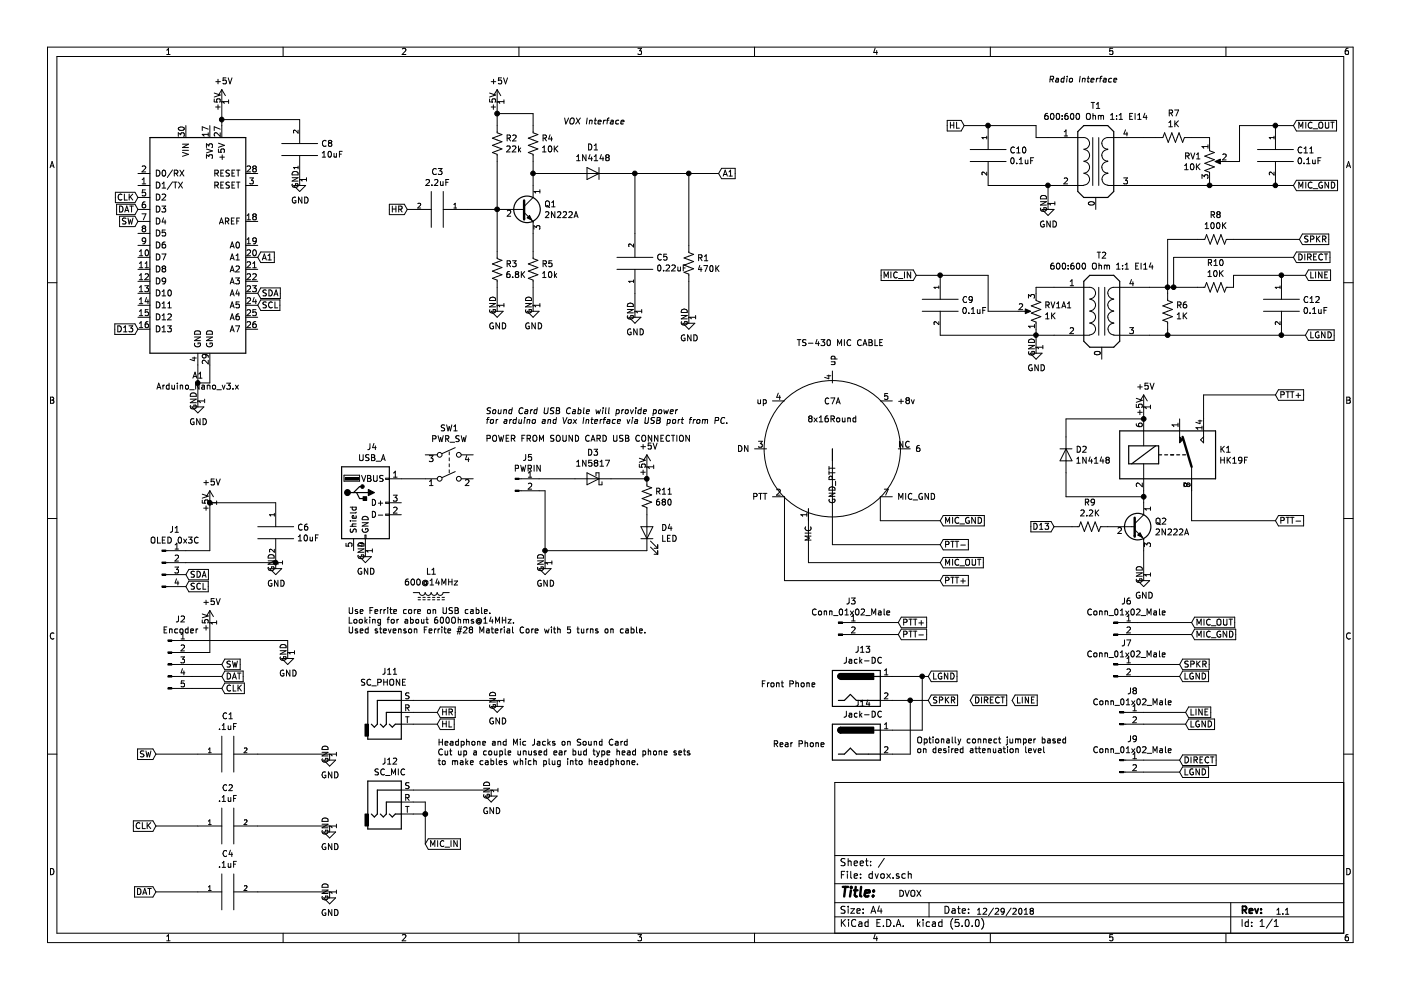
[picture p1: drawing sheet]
EESchema Schematic File Version 4
LIBS:dvox-cache
EELAYER 26 0
EELAYER END
$Descr A4 11693 8268
encoding utf-8
Sheet 1 1
Title ""
Date ""
Rev ""
Comp ""
Comment1 ""
Comment2 ""
Comment3 ""
Comment4 ""
$EndDescr
$Comp
L MCU_Module:Arduino_Nano_v3.x A1
U 1 1
P 1650 2050
F 0 "A1" H 1650 964 50  0000 C CNN
F 1 "Arduino_Nano_v3.x" H 1650 873 50  0000 C CNN
F 2 "Module:Arduino_Nano" H 1800 1100 50  0001 L CNN
F 3 "http://www.mouser.com/pdfdocs/Gravitech_Arduino_Nano3_0.pdf" H 1650 1050 50  0001 C CNN
	1    1650 2050
	1    0    0    -1  
$EndComp
$Comp
L pspice:CAP C3
U 1 1
P 3650 1750
F 0 "C3" V 3335 1750 50  0000 C CNN
F 1 "2.2uF" V 3426 1750 50  0000 C CNN
F 2 "" H 3650 1750 50  0001 C CNN
F 3 "" H 3650 1750 50  0001 C CNN
	1    3650 1750
	0    1    1    0   
$EndComp
$Comp
L Device:R_US R2
U 1 1
P 4150 1200
F 0 "R2" H 4218 1246 50  0000 L CNN
F 1 "22k" H 4218 1155 50  0000 L CNN
F 2 "" V 4190 1190 50  0001 C CNN
F 3 "~" H 4150 1200 50  0001 C CNN
	1    4150 1200
	1    0    0    -1  
$EndComp
$Comp
L Device:R_US R3
U 1 1
P 4150 2250
F 0 "R3" H 4218 2296 50  0000 L CNN
F 1 "6.8K" H 4218 2205 50  0000 L CNN
F 2 "" V 4190 2240 50  0001 C CNN
F 3 "~" H 4150 2250 50  0001 C CNN
	1    4150 2250
	1    0    0    -1  
$EndComp
$Comp
L Transistor_BJT:BC337 Q1
U 1 1
P 4350 1750
F 0 "Q1" H 4541 1796 50  0000 L CNN
F 1 "2N222A" H 4541 1705 50  0000 L CNN
F 2 "Package_TO_SOT_THT:TO-92_Inline" H 4550 1675 50  0001 L CIN
F 3 "http://www.nxp.com/documents/data_sheet/BC817_BC817W_BC337.pdf" H 4350 1750 50  0001 L CNN
	1    4350 1750
	1    0    0    -1  
$EndComp
Wire Wire Line
	4150 1350 4150 1750
Connection ~ 4150 1750
Wire Wire Line
	3900 1750 4150 1750
$Comp
L Device:R_US R4
U 1 1
P 4450 1200
F 0 "R4" H 4518 1246 50  0000 L CNN
F 1 "10K" H 4518 1155 50  0000 L CNN
F 2 "" V 4490 1190 50  0001 C CNN
F 3 "~" H 4450 1200 50  0001 C CNN
	1    4450 1200
	1    0    0    -1  
$EndComp
Wire Wire Line
	4450 1350 4450 1450
$Comp
L Device:R_US R5
U 1 1
P 4450 2250
F 0 "R5" H 4518 2296 50  0000 L CNN
F 1 "10k" H 4518 2205 50  0000 L CNN
F 2 "" V 4490 2240 50  0001 C CNN
F 3 "~" H 4450 2250 50  0001 C CNN
	1    4450 2250
	1    0    0    -1  
$EndComp
$Comp
L power:GND #PWR0101
U 1 1
P 4150 2550
F 0 "#PWR0101" H 4150 2300 50  0001 C CNN
F 1 "GND" H 4155 2377 50  0000 C CNN
F 2 "" H 4150 2550 50  0001 C CNN
F 3 "" H 4150 2550 50  0001 C CNN
	1    4150 2550
	1    0    0    -1  
$EndComp
$Comp
L power:GND #PWR0102
U 1 1
P 4450 2550
F 0 "#PWR0102" H 4450 2300 50  0001 C CNN
F 1 "GND" H 4455 2377 50  0000 C CNN
F 2 "" H 4450 2550 50  0001 C CNN
F 3 "" H 4450 2550 50  0001 C CNN
	1    4450 2550
	1    0    0    -1  
$EndComp
$Comp
L power:+5V #PWR0103
U 1 1
P 4150 850
F 0 "#PWR0103" H 4150 700 50  0001 C CNN
F 1 "+5V" H 4165 1023 50  0000 C CNN
F 2 "" H 4150 850 50  0001 C CNN
F 3 "" H 4150 850 50  0001 C CNN
	1    4150 850 
	1    0    0    -1  
$EndComp
Wire Wire Line
	4150 1050 4150 950 
Wire Wire Line
	4450 1050 4450 950 
Wire Wire Line
	4450 950  4150 950 
Connection ~ 4150 950 
Wire Wire Line
	4150 950  4150 850 
Wire Wire Line
	4150 1750 4150 2100
Wire Wire Line
	4450 2100 4450 1950
Wire Wire Line
	4150 2400 4150 2550
Wire Wire Line
	4450 2400 4450 2550
$Comp
L pspice:CAP C5
U 1 1
P 5300 2200
F 0 "C5" H 5122 2154 50  0000 R CNN
F 1 "0.22uF" H 5122 2245 50  0000 R CNN
F 2 "" H 5300 2200 50  0001 C CNN
F 3 "" H 5300 2200 50  0001 C CNN
	1    5300 2200
	-1   0    0    1   
$EndComp
$Comp
L Device:R_US R1
U 1 1
P 5750 2200
F 0 "R1" H 5818 2246 50  0000 L CNN
F 1 "470K" H 5818 2155 50  0000 L CNN
F 2 "" V 5790 2190 50  0001 C CNN
F 3 "~" H 5750 2200 50  0001 C CNN
	1    5750 2200
	1    0    0    -1  
$EndComp
$Comp
L power:GND #PWR0104
U 1 1
P 5300 2600
F 0 "#PWR0104" H 5300 2350 50  0001 C CNN
F 1 "GND" H 5305 2427 50  0000 C CNN
F 2 "" H 5300 2600 50  0001 C CNN
F 3 "" H 5300 2600 50  0001 C CNN
	1    5300 2600
	1    0    0    -1  
$EndComp
$Comp
L power:GND #PWR0105
U 1 1
P 5750 2650
F 0 "#PWR0105" H 5750 2400 50  0001 C CNN
F 1 "GND" H 5755 2477 50  0000 C CNN
F 2 "" H 5750 2650 50  0001 C CNN
F 3 "" H 5750 2650 50  0001 C CNN
	1    5750 2650
	1    0    0    -1  
$EndComp
Wire Wire Line
	5750 2350 5750 2650
Wire Wire Line
	5300 2450 5300 2600
$Comp
L Device:D D1
U 1 1
P 4950 1450
F 0 "D1" H 4950 1234 50  0000 C CNN
F 1 "1N4148" H 4950 1325 50  0000 C CNN
F 2 "" H 4950 1450 50  0001 C CNN
F 3 "~" H 4950 1450 50  0001 C CNN
	1    4950 1450
	-1   0    0    1   
$EndComp
Wire Wire Line
	4800 1450 4450 1450
Connection ~ 4450 1450
Wire Wire Line
	4450 1450 4450 1550
Wire Wire Line
	5100 1450 5300 1450
Wire Wire Line
	5300 1450 5300 1950
Wire Wire Line
	5750 2050 5750 1450
Wire Wire Line
	5750 1450 5300 1450
Connection ~ 5300 1450
Text GLabel 6000 1450 2    50   Input ~ 0
A1
Text GLabel 2150 2150 2    50   Input ~ 0
A1
Text GLabel 3400 1750 0    50   Input ~ 0
HR
$Comp
L Device:R_POT_US RV1
U 1 1
P 10100 1350
F 0 "RV1" H 10032 1396 50  0000 R CNN
F 1 "10K" H 10032 1305 50  0000 R CNN
F 2 "" H 10100 1350 50  0001 C CNN
F 3 "~" H 10100 1350 50  0001 C CNN
	1    10100 1350
	1    0    0    -1  
$EndComp
Text GLabel 8050 1050 0    50   Input ~ 0
HL
$Comp
L power:GND #PWR0106
U 1 1
P 8750 1700
F 0 "#PWR0106" H 8750 1450 50  0001 C CNN
F 1 "GND" H 8755 1527 50  0000 C CNN
F 2 "" H 8750 1700 50  0001 C CNN
F 3 "" H 8750 1700 50  0001 C CNN
	1    8750 1700
	1    0    0    -1  
$EndComp
Text GLabel 10800 1050 2    50   Input ~ 0
MIC_OUT
Text GLabel 9850 5550 2    50   Input ~ 0
SPKR
$Comp
L Device:R_POT_US RV1A1
U 1 1
P 8650 2600
F 0 "RV1A1" H 8582 2554 50  0000 R CNN
F 1 "1K" H 8582 2645 50  0000 R CNN
F 2 "" H 8650 2600 50  0001 C CNN
F 3 "~" H 8650 2600 50  0001 C CNN
	1    8650 2600
	-1   0    0    1   
$EndComp
$Comp
L power:GND #PWR0107
U 1 1
P 8650 2900
F 0 "#PWR0107" H 8650 2650 50  0001 C CNN
F 1 "GND" H 8655 2727 50  0000 C CNN
F 2 "" H 8650 2900 50  0001 C CNN
F 3 "" H 8650 2900 50  0001 C CNN
	1    8650 2900
	1    0    0    -1  
$EndComp
Wire Wire Line
	8650 2800 8650 2900
Text GLabel 7650 2300 0    50   Input ~ 0
MIC_IN
$Comp
L Device:R_US R9
U 1 1
P 9100 4400
F 0 "R9" V 8895 4400 50  0000 C CNN
F 1 "2.2K" V 8986 4400 50  0000 C CNN
F 2 "" V 9140 4390 50  0001 C CNN
F 3 "~" H 9100 4400 50  0001 C CNN
	1    9100 4400
	0    1    1    0   
$EndComp
Wire Wire Line
	6000 1450 5750 1450
Connection ~ 5750 1450
Text GLabel 8800 4400 0    50   Input ~ 0
D13
Wire Wire Line
	8800 4400 8950 4400
$Comp
L Transistor_BJT:BC337 Q2
U 1 1
P 9450 4400
F 0 "Q2" H 9641 4446 50  0000 L CNN
F 1 "2N222A" H 9641 4355 50  0000 L CNN
F 2 "Package_TO_SOT_THT:TO-92_Inline" H 9650 4325 50  0001 L CIN
F 3 "http://www.nxp.com/documents/data_sheet/BC817_BC817W_BC337.pdf" H 9450 4400 50  0001 L CNN
	1    9450 4400
	1    0    0    -1  
$EndComp
$Comp
L Relay:DIPxx-1Cxx-51x K1
U 1 1
P 9750 3800
F 0 "K1" H 10180 3846 50  0000 L CNN
F 1 "HK19F" H 10180 3755 50  0000 L CNN
F 2 "Relay_THT:Relay_StandexMeder_DIP_LowProfile" H 10200 3750 50  0001 L CNN
F 3 "https://standexelectronics.com/wp-content/uploads/datasheet_reed_relay_DIP.pdf" H 9750 3800 50  0001 C CNN
	1    9750 3800
	1    0    0    -1  
$EndComp
Wire Wire Line
	9550 4100 9550 4150
$Comp
L power:+5V #PWR0108
U 1 1
P 9550 3400
F 0 "#PWR0108" H 9550 3250 50  0001 C CNN
F 1 "+5V" H 9565 3573 50  0000 C CNN
F 2 "" H 9550 3400 50  0001 C CNN
F 3 "" H 9550 3400 50  0001 C CNN
	1    9550 3400
	1    0    0    -1  
$EndComp
Wire Wire Line
	9550 3400 9550 3500
$Comp
L Device:D D2
U 1 1
P 8900 3800
F 0 "D2" V 8854 3879 50  0000 L CNN
F 1 "1N4148" V 8945 3879 50  0000 L CNN
F 2 "" H 8900 3800 50  0001 C CNN
F 3 "~" H 8900 3800 50  0001 C CNN
	1    8900 3800
	0    1    1    0   
$EndComp
Wire Wire Line
	8900 3650 8900 3500
Wire Wire Line
	8900 3500 9550 3500
Connection ~ 9550 3500
Wire Wire Line
	8900 3950 8900 4150
Wire Wire Line
	8900 4150 9550 4150
Connection ~ 9550 4150
Wire Wire Line
	9550 4150 9550 4200
Text GLabel 10650 3300 2    50   Input ~ 0
PTT+
Wire Wire Line
	10650 3300 10050 3300
Wire Wire Line
	10050 3300 10050 3500
Text GLabel 10650 4350 2    50   Input ~ 0
PTT-
Wire Wire Line
	9950 4100 9950 4350
Wire Wire Line
	9950 4350 10650 4350
$Comp
L power:GND #PWR0109
U 1 1
P 9550 4800
F 0 "#PWR0109" H 9550 4550 50  0001 C CNN
F 1 "GND" H 9555 4627 50  0000 C CNN
F 2 "" H 9550 4800 50  0001 C CNN
F 3 "" H 9550 4800 50  0001 C CNN
	1    9550 4800
	1    0    0    -1  
$EndComp
Wire Wire Line
	9550 4600 9550 4800
Text GLabel 1150 2750 0    50   Input ~ 0
D13
$Comp
L power:GND #PWR0110
U 1 1
P 1650 3350
F 0 "#PWR0110" H 1650 3100 50  0001 C CNN
F 1 "GND" H 1655 3177 50  0000 C CNN
F 2 "" H 1650 3350 50  0001 C CNN
F 3 "" H 1650 3350 50  0001 C CNN
	1    1650 3350
	1    0    0    -1  
$EndComp
Wire Wire Line
	1650 3050 1650 3200
Wire Wire Line
	1750 3050 1750 3200
Wire Wire Line
	1750 3200 1650 3200
Connection ~ 1650 3200
Wire Wire Line
	1650 3200 1650 3350
$Comp
L power:+5V #PWR0111
U 1 1
P 1850 850
F 0 "#PWR0111" H 1850 700 50  0001 C CNN
F 1 "+5V" H 1865 1023 50  0000 C CNN
F 2 "" H 1850 850 50  0001 C CNN
F 3 "" H 1850 850 50  0001 C CNN
	1    1850 850 
	1    0    0    -1  
$EndComp
Wire Wire Line
	1850 850  1850 1000
Text GLabel 2150 2450 2    50   Input ~ 0
SDA
Text GLabel 2150 2550 2    50   Input ~ 0
SCL
$Comp
L Connector:Conn_01x04_Male J1
U 1 1
P 1350 4700
F 0 "J1" H 1456 4978 50  0000 C CNN
F 1 "OLED 0x3C" H 1456 4887 50  0000 C CNN
F 2 "" H 1350 4700 50  0001 C CNN
F 3 "~" H 1350 4700 50  0001 C CNN
	1    1350 4700
	1    0    0    -1  
$EndComp
$Comp
L power:+5V #PWR0112
U 1 1
P 1750 4200
F 0 "#PWR0112" H 1750 4050 50  0001 C CNN
F 1 "+5V" H 1765 4373 50  0000 C CNN
F 2 "" H 1750 4200 50  0001 C CNN
F 3 "" H 1750 4200 50  0001 C CNN
	1    1750 4200
	1    0    0    -1  
$EndComp
Wire Wire Line
	1550 4600 1750 4600
$Comp
L power:GND #PWR0113
U 1 1
P 2300 4700
F 0 "#PWR0113" H 2300 4450 50  0001 C CNN
F 1 "GND" H 2305 4527 50  0000 C CNN
F 2 "" H 2300 4700 50  0001 C CNN
F 3 "" H 2300 4700 50  0001 C CNN
	1    2300 4700
	1    0    0    -1  
$EndComp
Wire Wire Line
	1550 4700 2300 4700
Text GLabel 1550 4800 2    50   Input ~ 0
SDA
Text GLabel 1550 4900 2    50   Input ~ 0
SCL
$Comp
L Connector:Conn_01x05_Male J2
U 1 1
P 1400 5550
F 0 "J2" H 1506 5928 50  0000 C CNN
F 1 "Encoder" H 1506 5837 50  0000 C CNN
F 2 "" H 1400 5550 50  0001 C CNN
F 3 "~" H 1400 5550 50  0001 C CNN
	1    1400 5550
	1    0    0    -1  
$EndComp
$Comp
L power:+5V #PWR0114
U 1 1
P 1750 5200
F 0 "#PWR0114" H 1750 5050 50  0001 C CNN
F 1 "+5V" H 1765 5373 50  0000 C CNN
F 2 "" H 1750 5200 50  0001 C CNN
F 3 "" H 1750 5200 50  0001 C CNN
	1    1750 5200
	1    0    0    -1  
$EndComp
$Comp
L power:GND #PWR0115
U 1 1
P 2400 5450
F 0 "#PWR0115" H 2400 5200 50  0001 C CNN
F 1 "GND" H 2405 5277 50  0000 C CNN
F 2 "" H 2400 5450 50  0001 C CNN
F 3 "" H 2400 5450 50  0001 C CNN
	1    2400 5450
	1    0    0    -1  
$EndComp
Text GLabel 1850 5750 2    50   Input ~ 0
CLK
Text GLabel 1850 5650 2    50   Input ~ 0
DAT
Text GLabel 1850 5550 2    50   Input ~ 0
SW
Text GLabel 1150 1650 0    50   Input ~ 0
CLK
Text GLabel 1150 1750 0    50   Input ~ 0
DAT
Text GLabel 1150 1850 0    50   Input ~ 0
SW
$Comp
L Device:Transformer_AUDIO T1
U 1 1
P 9150 1350
F 0 "T1" H 9150 1817 50  0000 C CNN
F 1 "600:600 Ohm 1:1 EI14" H 9150 1726 50  0000 C CNN
F 2 "" H 9150 1350 50  0001 C CNN
F 3 "~" H 9150 1350 50  0001 C CNN
	1    9150 1350
	1    0    0    -1  
$EndComp
Text GLabel 9950 5200 2    50   Input ~ 0
MIC_OUT
Text GLabel 9950 5300 2    50   Input ~ 0
MIC_GND
Wire Wire Line
	8750 1550 8750 1700
$Comp
L Device:R_US R7
U 1 1
P 9800 1150
F 0 "R7" V 9595 1150 50  0000 C CNN
F 1 "1K" V 9686 1150 50  0000 C CNN
F 2 "" V 9840 1140 50  0001 C CNN
F 3 "~" H 9800 1150 50  0001 C CNN
	1    9800 1150
	0    1    1    0   
$EndComp
Wire Wire Line
	9650 1150 9550 1150
Wire Wire Line
	9950 1150 10100 1150
Wire Wire Line
	10100 1150 10100 1200
Wire Wire Line
	9550 1550 10100 1550
Wire Wire Line
	10100 1550 10100 1500
Text GLabel 10800 1550 2    50   Input ~ 0
MIC_GND
Connection ~ 10100 1550
Wire Wire Line
	10350 1350 10250 1350
$Comp
L Device:Transformer_AUDIO T2
U 1 1
P 9200 2600
F 0 "T2" H 9200 3067 50  0000 C CNN
F 1 "600:600 Ohm 1:1 EI14" H 9200 2976 50  0000 C CNN
F 2 "" H 9200 2600 50  0001 C CNN
F 3 "~" H 9200 2600 50  0001 C CNN
	1    9200 2600
	1    0    0    -1  
$EndComp
Text GLabel 10850 2000 2    50   Input ~ 0
SPKR
$Comp
L Device:R_US R8
U 1 1
P 10150 2000
F 0 "R8" V 9945 2000 50  0000 C CNN
F 1 "100K" V 10036 2000 50  0000 C CNN
F 2 "" V 10190 1990 50  0001 C CNN
F 3 "~" H 10150 2000 50  0001 C CNN
	1    10150 2000
	0    1    1    0   
$EndComp
$Comp
L Device:R_US R10
U 1 1
P 10150 2400
F 0 "R10" V 9945 2400 50  0000 C CNN
F 1 "10K" V 10036 2400 50  0000 C CNN
F 2 "" V 10190 2390 50  0001 C CNN
F 3 "~" H 10150 2400 50  0001 C CNN
	1    10150 2400
	0    1    1    0   
$EndComp
$Comp
L Device:R_US R6
U 1 1
P 9750 2600
F 0 "R6" H 9682 2554 50  0000 R CNN
F 1 "1K" H 9682 2645 50  0000 R CNN
F 2 "" V 9790 2590 50  0001 C CNN
F 3 "~" H 9750 2600 50  0001 C CNN
	1    9750 2600
	-1   0    0    1   
$EndComp
Wire Wire Line
	9600 2400 9750 2400
Wire Wire Line
	9750 2400 9750 2450
Wire Wire Line
	9600 2800 9750 2800
Wire Wire Line
	9750 2800 9750 2750
Text GLabel 10900 2300 2    50   Input ~ 0
LINE
Connection ~ 9750 2400
Wire Wire Line
	10000 2000 9750 2000
Wire Wire Line
	9750 2000 9750 2400
Wire Wire Line
	8800 2400 8650 2400
Wire Wire Line
	8650 2400 8650 2450
Wire Wire Line
	8800 2800 8650 2800
Wire Wire Line
	8650 2800 8650 2750
Wire Wire Line
	8250 2600 8500 2600
Connection ~ 8650 2800
Text GLabel 9900 5950 2    50   Input ~ 0
LINE
Text GLabel 10900 2800 2    50   Input ~ 0
LGND
Connection ~ 9750 2800
Text GLabel 9850 5650 2    50   Input ~ 0
LGND
Text GLabel 7500 5200 2    50   Input ~ 0
PTT+
Text GLabel 7500 5300 2    50   Input ~ 0
PTT-
Text Notes 4700 1050 0    50   Italic 0
VOX Interface\n
Text Notes 8750 700  0    50   Italic 0
Radio Interface
Text Notes 4050 3550 0    50   Italic 0
Sound Card USB Cable will provide power\nfor arduino and Vox Interface via USB port from PC.
$Comp
L pspice:CAP C2
U 1 1
P 1900 6900
F 0 "C2" V 2215 6900 50  0000 C CNN
F 1 ".1uF" V 2124 6900 50  0000 C CNN
F 2 "" H 1900 6900 50  0001 C CNN
F 3 "" H 1900 6900 50  0001 C CNN
	1    1900 6900
	0    -1   -1   0   
$EndComp
$Comp
L power:GND #PWR0119
U 1 1
P 2750 6900
F 0 "#PWR0119" H 2750 6650 50  0001 C CNN
F 1 "GND" H 2755 6727 50  0000 C CNN
F 2 "" H 2750 6900 50  0001 C CNN
F 3 "" H 2750 6900 50  0001 C CNN
	1    2750 6900
	1    0    0    -1  
$EndComp
Wire Wire Line
	2150 6900 2750 6900
Text GLabel 1300 6900 0    50   Input ~ 0
CLK
Wire Wire Line
	1300 6900 1650 6900
$Comp
L pspice:CAP C1
U 1 1
P 1900 6300
F 0 "C1" V 2215 6300 50  0000 C CNN
F 1 ".1uF" V 2124 6300 50  0000 C CNN
F 2 "" H 1900 6300 50  0001 C CNN
F 3 "" H 1900 6300 50  0001 C CNN
	1    1900 6300
	0    -1   -1   0   
$EndComp
$Comp
L power:GND #PWR0120
U 1 1
P 2750 6300
F 0 "#PWR0120" H 2750 6050 50  0001 C CNN
F 1 "GND" H 2755 6127 50  0000 C CNN
F 2 "" H 2750 6300 50  0001 C CNN
F 3 "" H 2750 6300 50  0001 C CNN
	1    2750 6300
	1    0    0    -1  
$EndComp
Wire Wire Line
	2150 6300 2750 6300
Text GLabel 1300 6300 0    50   Input ~ 0
SW
Wire Wire Line
	1300 6300 1650 6300
$Comp
L pspice:CAP C4
U 1 1
P 1900 7450
F 0 "C4" V 2215 7450 50  0000 C CNN
F 1 ".1uF" V 2124 7450 50  0000 C CNN
F 2 "" H 1900 7450 50  0001 C CNN
F 3 "" H 1900 7450 50  0001 C CNN
	1    1900 7450
	0    -1   -1   0   
$EndComp
$Comp
L power:GND #PWR0121
U 1 1
P 2750 7450
F 0 "#PWR0121" H 2750 7200 50  0001 C CNN
F 1 "GND" H 2755 7277 50  0000 C CNN
F 2 "" H 2750 7450 50  0001 C CNN
F 3 "" H 2750 7450 50  0001 C CNN
	1    2750 7450
	1    0    0    -1  
$EndComp
Wire Wire Line
	2150 7450 2750 7450
Text GLabel 1300 7450 0    50   Input ~ 0
DAT
Wire Wire Line
	1300 7450 1650 7450
$Comp
L Connector:Conn_01x02_Male J5
U 1 1
P 4300 4000
F 0 "J5" H 4406 4178 50  0000 C CNN
F 1 "PWRIN" H 4406 4087 50  0000 C CNN
F 2 "" H 4300 4000 50  0001 C CNN
F 3 "~" H 4300 4000 50  0001 C CNN
	1    4300 4000
	1    0    0    -1  
$EndComp
$Comp
L Device:D_Schottky D3
U 1 1
P 4950 4000
F 0 "D3" H 4950 3784 50  0000 C CNN
F 1 "1N5817" H 4950 3875 50  0000 C CNN
F 2 "" H 4950 4000 50  0001 C CNN
F 3 "~" H 4950 4000 50  0001 C CNN
	1    4950 4000
	-1   0    0    1   
$EndComp
Wire Wire Line
	4800 4000 4500 4000
$Comp
L power:GND #PWR0122
U 1 1
P 4550 4700
F 0 "#PWR0122" H 4550 4450 50  0001 C CNN
F 1 "GND" H 4555 4527 50  0000 C CNN
F 2 "" H 4550 4700 50  0001 C CNN
F 3 "" H 4550 4700 50  0001 C CNN
	1    4550 4700
	1    0    0    -1  
$EndComp
Wire Wire Line
	4500 4100 4550 4100
$Comp
L power:+5V #PWR0123
U 1 1
P 5400 3900
F 0 "#PWR0123" H 5400 3750 50  0001 C CNN
F 1 "+5V" H 5415 4073 50  0000 C CNN
F 2 "" H 5400 3900 50  0001 C CNN
F 3 "" H 5400 3900 50  0001 C CNN
	1    5400 3900
	1    0    0    -1  
$EndComp
Wire Wire Line
	5100 4000 5400 4000
Wire Wire Line
	5400 4000 5400 3900
Text Notes 4050 3700 0    50   ~ 0
POWER FROM SOUND CARD USB CONNECTION
Text GLabel 10800 2150 2    50   Input ~ 0
DIRECT
Text GLabel 9850 6350 2    50   Input ~ 0
DIRECT
$Comp
L pspice:CAP C6
U 1 1
P 2300 4450
F 0 "C6" H 2478 4496 50  0000 L CNN
F 1 "10uF" H 2478 4405 50  0000 L CNN
F 2 "" H 2300 4450 50  0001 C CNN
F 3 "" H 2300 4450 50  0001 C CNN
	1    2300 4450
	1    0    0    -1  
$EndComp
Connection ~ 2300 4700
Wire Wire Line
	1750 4200 1750 4600
Wire Wire Line
	2300 4200 1750 4200
Connection ~ 1750 4200
Wire Wire Line
	1600 5350 2400 5350
Wire Wire Line
	2400 5350 2400 5450
Wire Wire Line
	1600 5450 1750 5450
Wire Wire Line
	1750 5450 1750 5200
Wire Wire Line
	1600 5550 1850 5550
Wire Wire Line
	1600 5650 1850 5650
Wire Wire Line
	1600 5750 1850 5750
$Comp
L Connector:Conn_01x02_Male J6
U 1 1
P 9300 5200
F 0 "J6" H 9406 5378 50  0000 C CNN
F 1 "Conn_01x02_Male" H 9406 5287 50  0000 C CNN
F 2 "" H 9300 5200 50  0001 C CNN
F 3 "~" H 9300 5200 50  0001 C CNN
	1    9300 5200
	1    0    0    -1  
$EndComp
Wire Wire Line
	9500 5200 9950 5200
Wire Wire Line
	9500 5300 9950 5300
$Comp
L Connector:Conn_01x02_Male J7
U 1 1
P 9300 5550
F 0 "J7" H 9406 5728 50  0000 C CNN
F 1 "Conn_01x02_Male" H 9406 5637 50  0000 C CNN
F 2 "" H 9300 5550 50  0001 C CNN
F 3 "~" H 9300 5550 50  0001 C CNN
	1    9300 5550
	1    0    0    -1  
$EndComp
Wire Wire Line
	9850 5550 9500 5550
Wire Wire Line
	9850 5650 9500 5650
$Comp
L Connector:Conn_01x02_Male J8
U 1 1
P 9350 5950
F 0 "J8" H 9456 6128 50  0000 C CNN
F 1 "Conn_01x02_Male" H 9456 6037 50  0000 C CNN
F 2 "" H 9350 5950 50  0001 C CNN
F 3 "~" H 9350 5950 50  0001 C CNN
	1    9350 5950
	1    0    0    -1  
$EndComp
Text GLabel 9900 6050 2    50   Input ~ 0
LGND
Wire Wire Line
	9900 5950 9550 5950
Wire Wire Line
	9900 6050 9550 6050
$Comp
L Connector:Conn_01x02_Male J9
U 1 1
P 9350 6350
F 0 "J9" H 9456 6528 50  0000 C CNN
F 1 "Conn_01x02_Male" H 9456 6437 50  0000 C CNN
F 2 "" H 9350 6350 50  0001 C CNN
F 3 "~" H 9350 6350 50  0001 C CNN
	1    9350 6350
	1    0    0    -1  
$EndComp
Wire Wire Line
	9850 6350 9550 6350
Text GLabel 9850 6450 2    50   Input ~ 0
LGND
Wire Wire Line
	9550 6450 9850 6450
$Comp
L Connector:Conn_01x02_Male J3
U 1 1
P 7000 5200
F 0 "J3" H 7106 5378 50  0000 C CNN
F 1 "Conn_01x02_Male" H 7106 5287 50  0000 C CNN
F 2 "" H 7000 5200 50  0001 C CNN
F 3 "~" H 7000 5200 50  0001 C CNN
	1    7000 5200
	1    0    0    -1  
$EndComp
Wire Wire Line
	7500 5200 7200 5200
Wire Wire Line
	7500 5300 7200 5300
$Comp
L Connector:Jack-DC J13
U 1 1
P 7150 5750
F 0 "J13" H 7205 6075 50  0000 C CNN
F 1 "Jack-DC" H 7205 5984 50  0000 C CNN
F 2 "" H 7200 5710 50  0001 C CNN
F 3 "~" H 7200 5710 50  0001 C CNN
	1    7150 5750
	1    0    0    -1  
$EndComp
Text GLabel 7750 5650 2    50   Input ~ 0
LGND
Text GLabel 7750 5850 2    50   Input ~ 0
SPKR
Text GLabel 8100 5850 2    50   Input ~ 0
DIRECT
$Comp
L Connector:Jack-DC J14
U 1 1
P 7150 6200
F 0 "J14" H 7205 6525 50  0000 C CNN
F 1 "Jack-DC" H 7205 6434 50  0000 C CNN
F 2 "" H 7200 6160 50  0001 C CNN
F 3 "~" H 7200 6160 50  0001 C CNN
	1    7150 6200
	1    0    0    -1  
$EndComp
Wire Wire Line
	7750 5650 7700 5650
Wire Wire Line
	7700 5650 7700 6100
Wire Wire Line
	7700 6100 7450 6100
Connection ~ 7700 5650
Wire Wire Line
	7700 5650 7450 5650
Wire Wire Line
	7450 5850 7600 5850
Wire Wire Line
	7450 6300 7600 6300
Wire Wire Line
	7600 6300 7600 5850
Connection ~ 7600 5850
Wire Wire Line
	7600 5850 7750 5850
Text GLabel 8450 5850 2    50   Input ~ 0
LINE
Text Notes 7650 6300 0    50   ~ 0
Optionally connect jumper based\non desired attenuation level
Text GLabel 3650 6050 2    50   Input ~ 0
HL
Text GLabel 3650 5950 2    50   Input ~ 0
HR
$Comp
L power:GND #PWR0116
U 1 1
P 4150 5850
F 0 "#PWR0116" H 4150 5600 50  0001 C CNN
F 1 "GND" H 4155 5677 50  0000 C CNN
F 2 "" H 4150 5850 50  0001 C CNN
F 3 "" H 4150 5850 50  0001 C CNN
	1    4150 5850
	1    0    0    -1  
$EndComp
Wire Wire Line
	3450 5850 4150 5850
Wire Wire Line
	3450 5950 3650 5950
Wire Wire Line
	3450 6050 3650 6050
$Comp
L Connector:AudioJack3_Ground J11
U 1 1
P 3250 5950
F 0 "J11" H 3254 6292 50  0000 C CNN
F 1 "SC_PHONE" H 3200 6200 50  0000 C CNN
F 2 "" H 3250 5950 50  0001 C CNN
F 3 "~" H 3250 5950 50  0001 C CNN
	1    3250 5950
	1    0    0    -1  
$EndComp
$Comp
L Connector:AudioJack3_Ground J12
U 1 1
P 3250 6700
F 0 "J12" H 3254 7042 50  0000 C CNN
F 1 "SC_MIC" H 3254 6951 50  0000 C CNN
F 2 "" H 3250 6700 50  0001 C CNN
F 3 "~" H 3250 6700 50  0001 C CNN
	1    3250 6700
	1    0    0    -1  
$EndComp
$Comp
L power:GND #PWR0117
U 1 1
P 4100 6600
F 0 "#PWR0117" H 4100 6350 50  0001 C CNN
F 1 "GND" H 4105 6427 50  0000 C CNN
F 2 "" H 4100 6600 50  0001 C CNN
F 3 "" H 4100 6600 50  0001 C CNN
	1    4100 6600
	1    0    0    -1  
$EndComp
Wire Wire Line
	3450 6600 4100 6600
Text GLabel 3550 7050 2    50   Input ~ 0
MIC_IN
Wire Wire Line
	3550 7050 3550 6800
Wire Wire Line
	3550 6700 3450 6700
Wire Wire Line
	3450 6800 3550 6800
Connection ~ 3550 6800
Wire Wire Line
	3550 6800 3550 6700
$Comp
L Connector:USB_A J4
U 1 1
P 3050 4200
F 0 "J4" H 3105 4667 50  0000 C CNN
F 1 "USB_A" H 3105 4576 50  0000 C CNN
F 2 "" H 3200 4150 50  0001 C CNN
F 3 " ~" H 3200 4150 50  0001 C CNN
	1    3050 4200
	1    0    0    -1  
$EndComp
$Comp
L power:GND #PWR0118
U 1 1
P 3050 4600
F 0 "#PWR0118" H 3050 4350 50  0001 C CNN
F 1 "GND" H 3055 4427 50  0000 C CNN
F 2 "" H 3050 4600 50  0001 C CNN
F 3 "" H 3050 4600 50  0001 C CNN
	1    3050 4600
	1    0    0    -1  
$EndComp
$Comp
L Switch:SW_DPST SW1
U 1 1
P 3750 3900
F 0 "SW1" H 3750 4225 50  0000 C CNN
F 1 "PWR_SW" H 3750 4134 50  0000 C CNN
F 2 "" H 3750 3900 50  0001 C CNN
F 3 "" H 3750 3900 50  0001 C CNN
	1    3750 3900
	1    0    0    -1  
$EndComp
Wire Wire Line
	3350 4000 3550 4000
$Comp
L Device:LED D4
U 1 1
P 5400 4450
F 0 "D4" V 5438 4333 50  0000 R CNN
F 1 "LED" V 5347 4333 50  0000 R CNN
F 2 "" H 5400 4450 50  0001 C CNN
F 3 "~" H 5400 4450 50  0001 C CNN
	1    5400 4450
	0    -1   -1   0   
$EndComp
$Comp
L Device:R_US R11
U 1 1
P 5400 4150
F 0 "R11" H 5468 4196 50  0000 L CNN
F 1 "680" H 5468 4105 50  0000 L CNN
F 2 "" V 5440 4140 50  0001 C CNN
F 3 "~" H 5400 4150 50  0001 C CNN
	1    5400 4150
	1    0    0    -1  
$EndComp
Connection ~ 5400 4000
Wire Wire Line
	4550 4100 4550 4600
Wire Wire Line
	5400 4600 4550 4600
Connection ~ 4550 4600
Wire Wire Line
	4550 4600 4550 4700
$Comp
L moran:8x16Round C7
U 1 1
P 6950 3700
F 0 "C7" H 6950 4050 50  0000 C CNN
F 1 "8x16Round" H 6950 3900 50  0000 C CNN
F 2 "" H 6950 3700 50  0001 C CNN
F 3 "" H 6950 3700 50  0001 C CNN
	1    6950 3700
	1    0    0    -1  
$EndComp
Text GLabel 7850 4700 2    50   Input ~ 0
MIC_OUT
Text GLabel 7850 4350 2    50   Input ~ 0
MIC_GND
Wire Wire Line
	7850 4350 7350 4350
Wire Wire Line
	7350 4350 7350 4150
Text GLabel 7850 4850 2    50   Input ~ 0
PTT+
Text GLabel 7850 4550 2    50   Input ~ 0
PTT-
Wire Wire Line
	6950 4550 6950 3750
Wire Wire Line
	6950 4550 7850 4550
Wire Wire Line
	7850 4700 6750 4700
Wire Wire Line
	6750 4700 6750 4250
Wire Wire Line
	6550 4850 6550 4150
Wire Wire Line
	6550 4850 7850 4850
Text Notes 7500 7500 0    50   ~ 0
DVOX
Text Notes 8150 7650 0    50   ~ 0
12/29/2018
Text Notes 10650 7650 0    50   ~ 0
1.1
Wire Wire Line
	10100 1550 10650 1550
$Comp
L pspice:CAP C11
U 1 1
P 10650 1300
F 0 "C11" H 10828 1346 50  0000 L CNN
F 1 "0.1uF" H 10828 1255 50  0000 L CNN
F 2 "" H 10650 1300 50  0001 C CNN
F 3 "" H 10650 1300 50  0001 C CNN
	1    10650 1300
	1    0    0    -1  
$EndComp
Connection ~ 10650 1550
Wire Wire Line
	10650 1550 10800 1550
Wire Wire Line
	10800 1050 10650 1050
Wire Wire Line
	10350 1350 10350 1050
Wire Wire Line
	10350 1050 10650 1050
Connection ~ 10650 1050
$Comp
L pspice:CAP C12
U 1 1
P 10700 2550
F 0 "C12" H 10878 2596 50  0000 L CNN
F 1 "0.1uF" H 10878 2505 50  0000 L CNN
F 2 "" H 10700 2550 50  0001 C CNN
F 3 "" H 10700 2550 50  0001 C CNN
	1    10700 2550
	1    0    0    -1  
$EndComp
Wire Wire Line
	9750 2400 9800 2400
Wire Wire Line
	9800 2150 9800 2400
Connection ~ 9800 2400
Wire Wire Line
	9800 2400 10000 2400
Wire Wire Line
	10300 2400 10300 2300
Wire Wire Line
	10300 2000 10850 2000
Wire Wire Line
	9800 2150 10800 2150
Wire Wire Line
	10300 2300 10700 2300
Wire Wire Line
	9750 2800 10700 2800
Wire Wire Line
	10900 2800 10700 2800
Connection ~ 10700 2800
Wire Wire Line
	10900 2300 10700 2300
Connection ~ 10700 2300
$Comp
L pspice:CAP C9
U 1 1
P 7850 2550
F 0 "C9" H 8028 2596 50  0000 L CNN
F 1 "0.1uF" H 8028 2505 50  0000 L CNN
F 2 "" H 7850 2550 50  0001 C CNN
F 3 "" H 7850 2550 50  0001 C CNN
	1    7850 2550
	1    0    0    -1  
$EndComp
Wire Wire Line
	7850 2800 8650 2800
Wire Wire Line
	8250 2600 8250 2300
Wire Wire Line
	8250 2300 7850 2300
Wire Wire Line
	7650 2300 7850 2300
Connection ~ 7850 2300
$Comp
L pspice:CAP C10
U 1 1
P 8250 1300
F 0 "C10" H 8428 1346 50  0000 L CNN
F 1 "0.1uF" H 8428 1255 50  0000 L CNN
F 2 "" H 8250 1300 50  0001 C CNN
F 3 "" H 8250 1300 50  0001 C CNN
	1    8250 1300
	1    0    0    -1  
$EndComp
Wire Wire Line
	8250 1550 8750 1550
Connection ~ 8750 1550
Wire Wire Line
	8750 1150 8650 1150
Wire Wire Line
	8650 1150 8650 1050
Wire Wire Line
	8650 1050 8250 1050
Wire Wire Line
	8250 1050 8050 1050
Connection ~ 8250 1050
$Comp
L pspice:CAP C8
U 1 1
P 2500 1250
F 0 "C8" H 2322 1204 50  0000 R CNN
F 1 "10uF" H 2322 1295 50  0000 R CNN
F 2 "" H 2500 1250 50  0001 C CNN
F 3 "" H 2500 1250 50  0001 C CNN
	1    2500 1250
	-1   0    0    1   
$EndComp
$Comp
L power:GND #PWR0124
U 1 1
P 2500 1500
F 0 "#PWR0124" H 2500 1250 50  0001 C CNN
F 1 "GND" H 2505 1327 50  0000 C CNN
F 2 "" H 2500 1500 50  0001 C CNN
F 3 "" H 2500 1500 50  0001 C CNN
	1    2500 1500
	1    0    0    -1  
$EndComp
Wire Wire Line
	2500 1000 1850 1000
Connection ~ 1850 1000
Wire Wire Line
	1850 1000 1850 1050
$Comp
L Device:L_Core_Ferrite L1
U 1 1
P 3600 4950
F 0 "L1" V 3422 4950 50  0000 C CNN
F 1 "600@14MHz" V 3513 4950 50  0000 C CNN
F 2 "" H 3600 4950 50  0001 C CNN
F 3 "~" H 3600 4950 50  0001 C CNN
	1    3600 4950
	0    1    1    0   
$EndComp
Text Notes 2900 5300 0    50   ~ 0
Use Ferrite core on USB cable.\nLooking for about 600Ohms@14MHz.\nUsed stevenson Ferrite #28 Material Core with 5 turns on cable.
Text Notes 6650 2900 0    50   ~ 0
TS-430 MIC CABLE
Text Notes 6350 5750 0    50   ~ 0
Front Phone
Text Notes 6450 6250 0    50   ~ 0
Rear Phone
Text Notes 3650 6400 0    50   ~ 0
Headphone and Mic Jacks on Sound Card\nCut up a couple unused ear bud type head phone sets\nto make cables which plug into headphone.
$EndSCHEMATC
